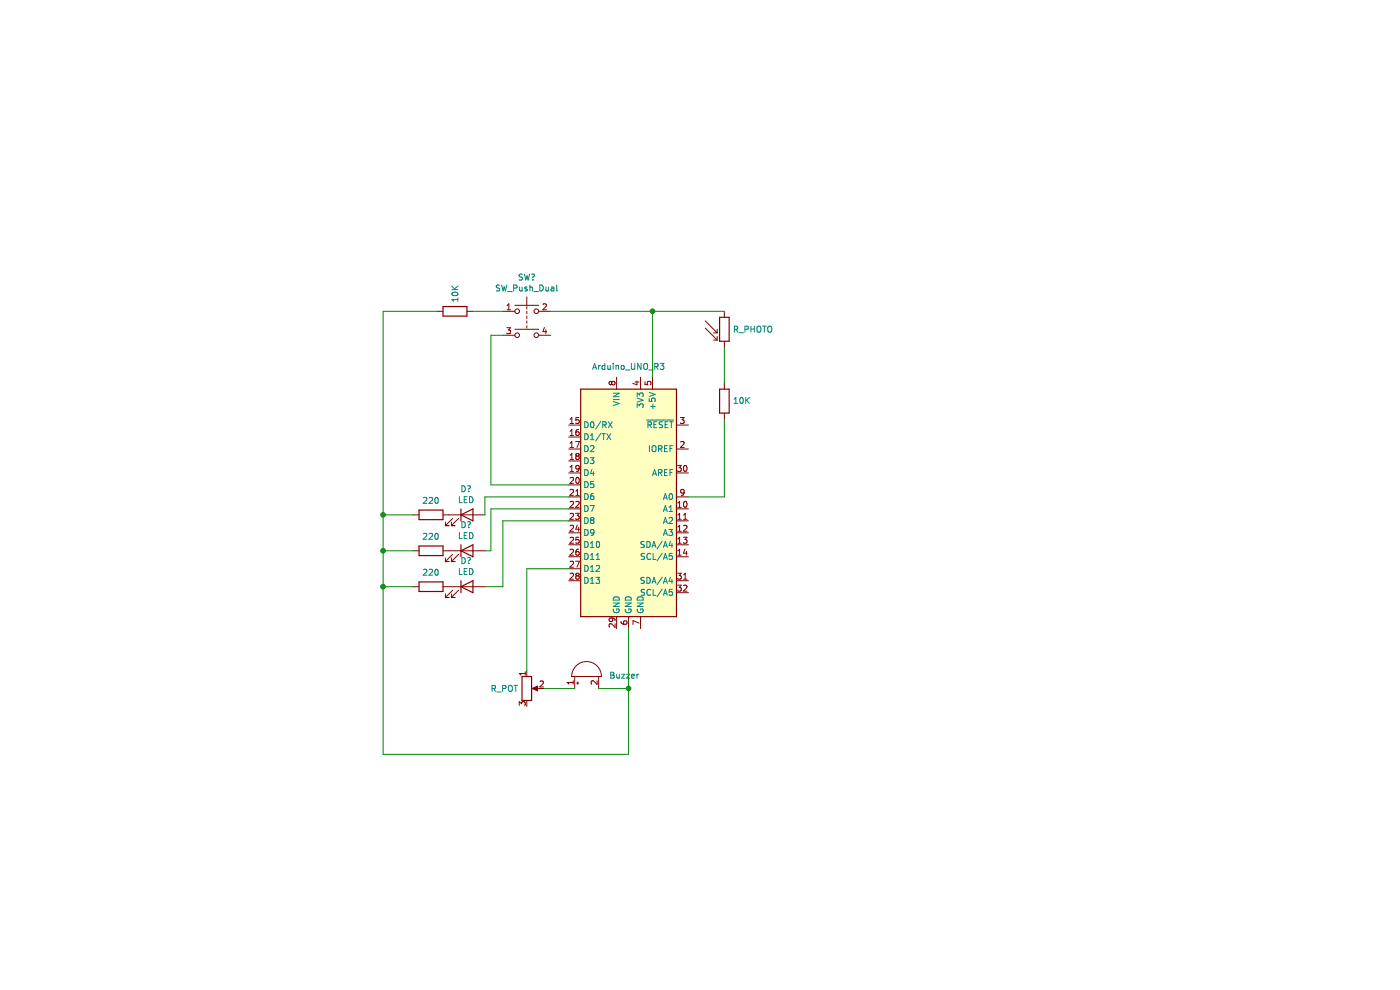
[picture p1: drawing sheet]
EESchema Schematic File Version 4
EELAYER 30 0
EELAYER END
$Descr A4 11693 8268
encoding utf-8
Sheet 1 1
Title ""
Date ""
Rev ""
Comp ""
Comment1 ""
Comment2 ""
Comment3 ""
Comment4 ""
$EndDescr
$Comp
L MCU_Module:Arduino_UNO_R3 A?
U 1 1
P 5250 4150
F 0 "A?" H 5250 5331 50  0001 C CNN
F 1 "Arduino_UNO_R3" H 5250 5239 50  0000 C CNN
F 2 "Module:Arduino_UNO_R3" H 5250 4150 50  0001 C CIN
F 3 "https://www.arduino.cc/en/Main/arduinoBoardUno" H 5250 4150 50  0001 C CNN
	1    5250 4150
	1    0    0    -1  
$EndComp
$Comp
L Device:R_PHOTO R?
U 1 1
P 6050 2750
F 0 "R?" H 6120 2796 50  0001 L CNN
F 1 "R_PHOTO" H 6120 2750 50  0000 L CNN
F 2 "" V 6100 2500 50  0001 L CNN
F 3 "~" H 6050 2700 50  0001 C CNN
	1    6050 2750
	1    0    0    -1  
$EndComp
$Comp
L Switch:SW_Push_Dual SW?
U 1 1
P 4400 2600
F 0 "SW?" H 4400 2885 50  0000 C CNN
F 1 "SW_Push_Dual" H 4400 2794 50  0000 C CNN
F 2 "" H 4400 2800 50  0001 C CNN
F 3 "~" H 4400 2800 50  0001 C CNN
	1    4400 2600
	1    0    0    -1  
$EndComp
$Comp
L Device:R R?
U 1 1
P 3800 2600
F 0 "R?" H 3870 2646 50  0001 L CNN
F 1 "10K" H 3870 2600 50  0000 L CNN
F 2 "" V 3730 2600 50  0001 C CNN
F 3 "~" H 3800 2600 50  0001 C CNN
	1    3800 2600
	0    -1   -1   0   
$EndComp
$Comp
L Device:R R?
U 1 1
P 6050 3350
F 0 "R?" H 6120 3396 50  0001 L CNN
F 1 "10K" H 5980 3350 50  0000 R CNN
F 2 "" V 5980 3350 50  0001 C CNN
F 3 "~" H 6050 3350 50  0001 C CNN
	1    6050 3350
	-1   0    0    1   
$EndComp
Wire Wire Line
	5450 3150 5450 2600
Wire Wire Line
	4200 2600 3950 2600
Wire Wire Line
	3200 2600 3200 4300
Wire Wire Line
	3200 2600 3650 2600
Wire Wire Line
	4200 2800 4100 2800
Wire Wire Line
	4100 2800 4100 4050
Wire Wire Line
	3450 4300 3200 4300
Connection ~ 3200 4300
Wire Wire Line
	3200 4300 3200 4600
Wire Wire Line
	3450 4600 3200 4600
Connection ~ 3200 4600
Wire Wire Line
	3200 4600 3200 4900
Wire Wire Line
	3450 4900 3200 4900
Connection ~ 3200 4900
Wire Wire Line
	4100 4050 4750 4050
$Comp
L Device:LED D?
U 1 1
P 3900 4300
F 0 "D?" H 3893 4517 50  0000 C CNN
F 1 "LED" H 3893 4426 50  0000 C CNN
F 2 "" H 3900 4300 50  0001 C CNN
F 3 "~" H 3900 4300 50  0001 C CNN
	1    3900 4300
	1    0    0    -1  
$EndComp
$Comp
L Device:R R?
U 1 1
P 3600 4300
F 0 "R?" H 3670 4346 50  0001 L CNN
F 1 "220" V 3715 4300 50  0000 C CNN
F 2 "" V 3530 4300 50  0001 C CNN
F 3 "~" H 3600 4300 50  0001 C CNN
	1    3600 4300
	0    -1   -1   0   
$EndComp
$Comp
L Device:R R?
U 1 1
P 3600 4600
F 0 "R?" H 3670 4646 50  0001 L CNN
F 1 "220" V 3715 4600 50  0000 C CNN
F 2 "" V 3530 4600 50  0001 C CNN
F 3 "~" H 3600 4600 50  0001 C CNN
	1    3600 4600
	0    -1   -1   0   
$EndComp
$Comp
L Device:LED D?
U 1 1
P 3900 4600
F 0 "D?" H 3893 4817 50  0000 C CNN
F 1 "LED" H 3893 4726 50  0000 C CNN
F 2 "" H 3900 4600 50  0001 C CNN
F 3 "~" H 3900 4600 50  0001 C CNN
	1    3900 4600
	1    0    0    -1  
$EndComp
$Comp
L Device:LED D?
U 1 1
P 3900 4900
F 0 "D?" H 3893 5117 50  0000 C CNN
F 1 "LED" H 3893 5026 50  0000 C CNN
F 2 "" H 3900 4900 50  0001 C CNN
F 3 "~" H 3900 4900 50  0001 C CNN
	1    3900 4900
	1    0    0    -1  
$EndComp
$Comp
L Device:R R?
U 1 1
P 3600 4900
F 0 "R?" H 3670 4946 50  0001 L CNN
F 1 "220" V 3715 4900 50  0000 C CNN
F 2 "" V 3530 4900 50  0001 C CNN
F 3 "~" H 3600 4900 50  0001 C CNN
	1    3600 4900
	0    -1   -1   0   
$EndComp
Wire Wire Line
	4050 4300 4050 4150
Wire Wire Line
	4200 4900 4200 4350
Wire Wire Line
	4100 4600 4100 4250
Wire Wire Line
	4050 4600 4100 4600
Wire Wire Line
	4050 4900 4200 4900
Wire Wire Line
	4050 4150 4750 4150
Wire Wire Line
	4100 4250 4750 4250
Wire Wire Line
	4200 4350 4750 4350
Wire Wire Line
	4750 4750 4400 4750
Wire Wire Line
	4600 2600 5450 2600
Wire Wire Line
	5450 2600 6050 2600
Connection ~ 5450 2600
Wire Wire Line
	6050 2900 6050 3200
Wire Wire Line
	6050 3500 6050 4150
Wire Wire Line
	6050 4150 5750 4150
Wire Wire Line
	5000 5750 5250 5750
Wire Wire Line
	4550 5750 4800 5750
$Comp
L Device:Buzzer BZ?
U 1 1
P 4900 5650
F 0 "BZ?" H 5052 5679 50  0001 L CNN
F 1 "Buzzer" V 4905 5463 50  0000 R CNN
F 2 "" V 4875 5750 50  0001 C CNN
F 3 "~" V 4875 5750 50  0001 C CNN
	1    4900 5650
	0    -1   -1   0   
$EndComp
$Comp
L Device:R_POT RV?
U 1 1
P 4400 5750
F 0 "RV?" H 4331 5796 50  0001 R CNN
F 1 "R_POT" H 4331 5750 50  0000 R CNN
F 2 "" H 4400 5750 50  0001 C CNN
F 3 "~" H 4400 5750 50  0001 C CNN
	1    4400 5750
	1    0    0    -1  
$EndComp
Wire Wire Line
	4400 4750 4400 5600
Wire Wire Line
	5250 5750 5250 5250
Wire Wire Line
	3200 6300 5250 6300
Connection ~ 5250 5750
Wire Wire Line
	5250 5750 5250 6300
Wire Wire Line
	3200 4900 3200 6300
$EndSCHEMATC
